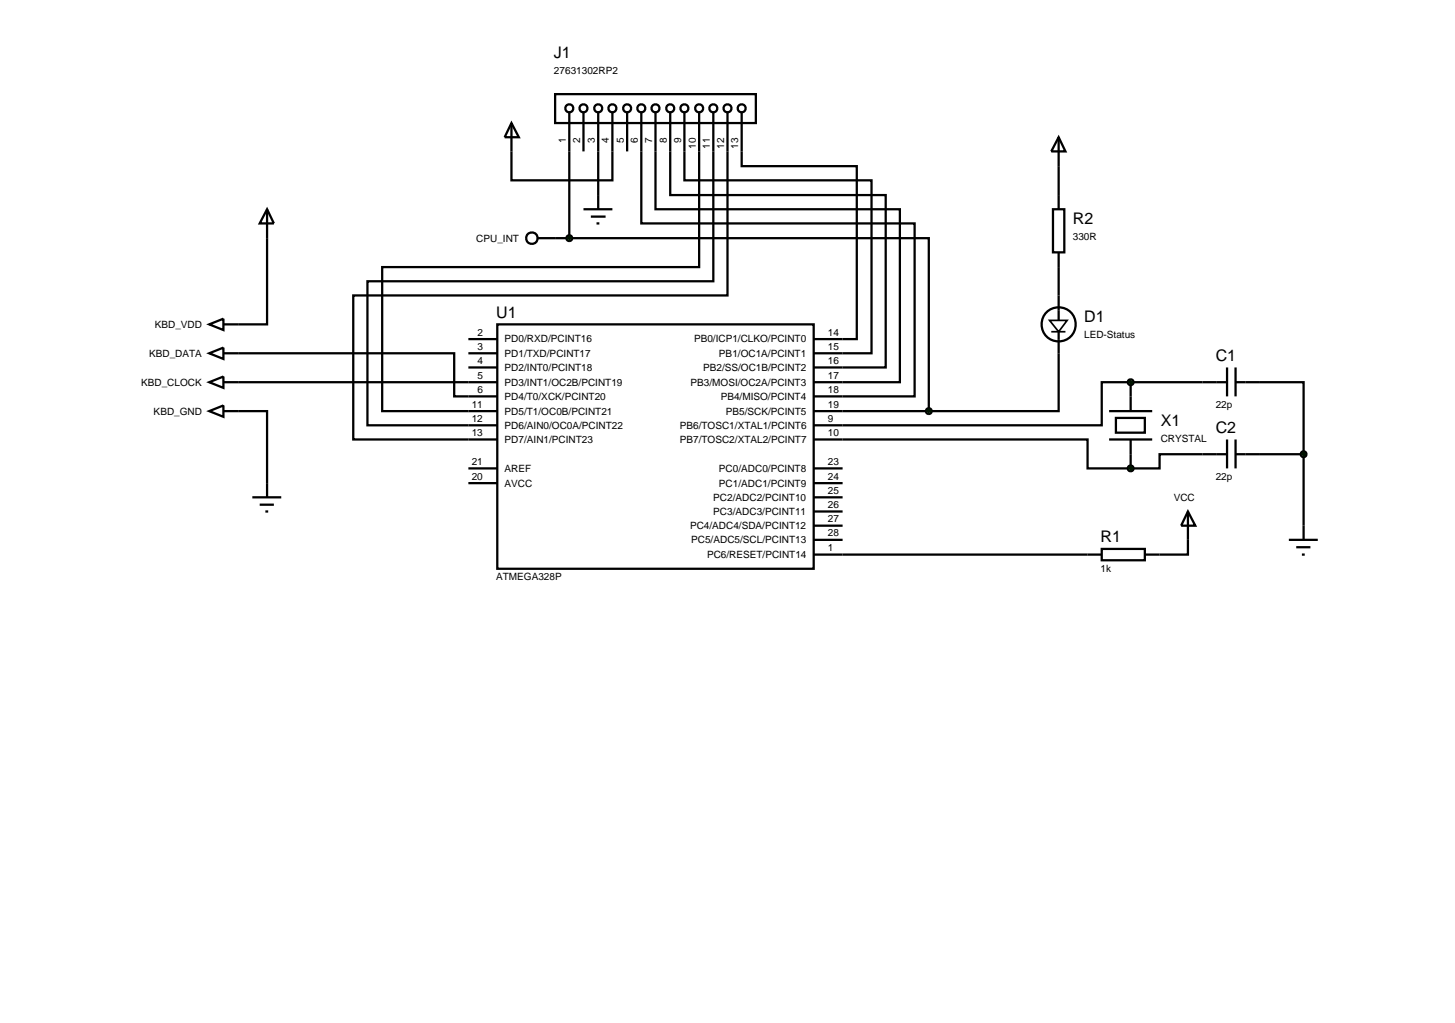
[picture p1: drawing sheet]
<svg xmlns="http://www.w3.org/2000/svg" width="257mm" height="180mm" viewBox="0 0 257 180" stroke-linecap="round" stroke-linejoin="round" font-family="sans-serif">
<g fill="none" stroke="#000" stroke-width=".4">
<path d="M47.1 36.9v20.3h-7.7M47.1 36.9l1.2 2.5h-2.5zM90.2 26.7v5.1h17.8v-5.1M100.4 26.7v15.3M105.5 26.7v7.7M113.1 26.7v12.7h48.2v30.5h-17.8M115.6 26.7v10.2h43.1v30.5h-15.2M118.2 26.7v7.7h38v30.4h-12.7M120.7 26.7v5.1h33v30.5h-10.2M123.3 26.7v20.4h-55.9v25.4h20.3M125.8 26.7v22.9h-61v25.4h22.9M128.3 26.7v25.4h-66v25.4h25.4"/>
<path d="M130.8 26.7v2.6h20.3v30.5h-7.6M186.7 29.3v5.1M36.9 57.2l2.5-1v2zM82.6 59.8h5.1M87.7 57.2h55.8v43.1h-55.8zM97.9 42h2.5M100.4 42h63.4v30.5M186.7 47.1v5M36.9 62.3l2.5-1v2zM36.9 67.4l2.5-1v2zM36.9 72.5l2.5-1v2zM39.4 62.3h40.7v7.6h7.6"/>
<path d="M39.4 72.5h7.7v15.2M39.4 67.4h48.3M82.6 62.3h5.1M82.6 64.8h5.1M143.5 77.5h48.3v5.1h7.6M143.5 72.5h20.3M186.7 62.3v10.2h-22.9M199.4 67.4h-5.1v7.6h-50.8M199.4 67.4h17M199.4 67.4v2.5M216.4 64.8v5.1M216.4 77.5v5.1"/>
<path d="M217.9 67.4h12v12.7M217.9 64.8v5.1M217.9 77.5v5.1M44.5 87.7h5.1M45.8 89h2.5M46.8 90.2h.5M82.6 85.2h5.1M82.6 82.6h5.1M143.5 97.8h50.8M143.5 95.2h5.1M143.5 92.7h5.1M143.5 90.2h5.1"/>
<path d="M143.5 87.7h5.1M143.5 85.2h5.1M143.5 82.6h5.1M194.3 96.8h7.6v2h-7.6zM199.4 80.1v2.5M209.5 90.2v7.6h-7.6M209.5 90.2l1.3 2.5h-2.5zM216.4 80.1h-11.9v2.5h-5.1M217.9 80.1h12M227.3 95.2h5.1M228.6 96.5h2.5M229.6 97.8h.5"/>
<path d="M229.9 80.1v15.1"/>
</g>
<path d="M229.5 79.8l.4-.2-.5 .5zM229.9 79.6l.4 .2 .1 .3zM229.9 80.6l.5-.5-.1 .3zM229.4 80.1l.5 .5-.4-.2z" fill="#004000" stroke="#000" stroke-width=".4"/>
<path d="M229.4 80.1l.5-.5 .5 .5-.5 .5z" fill="#004000"/>
<path d="M195.6 72.5h7.6M195.6 77.5h7.6M196.8 73.7h5.1v2.6h-5.1zM199.4 69.9v2.6M199.4 77.5v2.6" fill="none" stroke="#000" stroke-width=".4"/>
<g fill="#004000" stroke="#000" stroke-width=".4">
<path d="M199.1 82.2l.3-.1-.5 .5zM199.4 82.1l.4 .2 .1 .3zM199.4 83.1l.5-.5-.2 .4zM198.9 82.6l.5 .5-.4-.2z"/>
<path d="M199 67.1l.4-.2-.5 .5zM199.4 66.9l.3 .1 .2 .4zM199.4 67.9l.5-.5-.2 .4zM198.9 67.4l.5 .5-.4-.2z"/>
</g>
<g fill="#004000">
<path d="M199.4 82.1l.5 .5-.5 .5-.5-.5z"/>
<path d="M198.9 67.4l.5-.5 .5 .5-.5 .5z"/>
</g>
<g fill="none" stroke="#000" stroke-width=".4">
<path d="M97.9 16.6h35.4v5.1h-35.4zM100.4 19.9v6.8M102.9 19.9v6.8M105.5 19.9v6.8M108 19.9v6.8M110.6 19.9v6.8M113.1 19.9v6.8M115.6 19.9v6.8M118.2 19.9v6.8M120.7 19.9v6.8M123.3 19.9v6.8M125.8 19.9v6.8"/>
<path d="M128.3 19.9v6.8M130.8 19.9v6.8M90.2 21.7l1.3 2.5h-2.5zM90.2 21.7v5M102.9 36.9h5.1M104.2 38.2h2.6M105.2 39.4h.5M105.5 34.4v2.5M185.7 36.9h2v7.6h-2zM186.7 24.2l1.2 2.5h-2.5zM186.7 24.2v5.1M186.7 34.4v2.5"/>
<path d="M186.7 44.5v2.6M186.7 52.1v4.4M186.7 58.5v3.8"/>
<circle cx="100.4" cy="19.1" r=".7"/>
<circle cx="102.9" cy="19.1" r=".7"/>
<circle cx="105.5" cy="19.1" r=".7"/>
<circle cx="108" cy="19.1" r=".7"/>
<circle cx="110.6" cy="19.1" r=".7"/>
<circle cx="113.1" cy="19.1" r=".7"/>
<circle cx="115.6" cy="19.1" r=".7"/>
<circle cx="118.2" cy="19.1" r=".7"/>
<circle cx="120.7" cy="19.1" r=".7"/>
<circle cx="123.3" cy="19.1" r=".7"/>
<circle cx="125.8" cy="19.1" r=".7"/>
<circle cx="128.3" cy="19.1" r=".7"/>
<circle cx="130.8" cy="19.1" r=".7"/>
<circle cx="186.7" cy="57.2" r="3"/>
</g>
<path d="M185.1 56.5h3.1l-1.5 2zM185.4 58.5h2.5" fill="none" stroke="#000" stroke-width=".3"/>
<path d="M163.5 72.1l.3-.1-.5 .5zM163.8 72l.4 .2 .1 .3zM164.3 72.5l-.1 .3-.4 .2zM163.3 72.5l.5 .5-.4-.2z" fill="#004000" stroke="#000" stroke-width=".4"/>
<path d="M163.8 72l.5 .5-.5 .5-.5-.5z" fill="#004000"/>
<g fill="none" stroke="#000" stroke-width=".4">
<path d="M94.8 42h3.1"/>
<circle cx="93.8" cy="42" r="1.01"/>
</g>
<path d="M100.1 41.6l.3-.1-.5 .5zM100.4 41.5l.3 .1 .2 .4zM100.4 42.5l.5-.5-.2 .4zM99.9 42l.5 .5-.4-.2z" fill="#004000" stroke="#000" stroke-width=".4"/>
<path d="M100.4 41.5l.5 .5-.5 .5-.5-.5z" fill="#004000"/>
<g font-size="2.8">
<text x="97.7" y="10.3">J1</text>
<text x="189.2" y="39.5">R2</text>
<text x="87.5" y="56.1">U1</text>
<text x="191.2" y="56.8">D1</text>
<text x="214.4" y="63.7">C1</text>
<text x="204.7" y="75.1">X1</text>
<text x="214.4" y="76.4">C2</text>
<text x="194.1" y="95.7">R1</text>
</g>
<g font-size="1.8">
<text x="97.7" y="13.1">27631302RP2</text>
<text x="99.8" y="25.2" transform="rotate(-90 99.8 25.2)">1</text>
<text x="102.3" y="25.2" transform="rotate(-90 102.3 25.2)">2</text>
<text x="104.9" y="25.2" transform="rotate(-90 104.9 25.2)">3</text>
<text x="107.4" y="25.2" transform="rotate(-90 107.4 25.2)">4</text>
<text x="110" y="25.2" transform="rotate(-90 110 25.2)">5</text>
<text x="112.5" y="25.2" transform="rotate(-90 112.5 25.2)">6</text>
<text x="115" y="25.2" transform="rotate(-90 115 25.2)">7</text>
<text x="117.6" y="25.2" transform="rotate(-90 117.6 25.2)">8</text>
<text x="120.1" y="25.2" transform="rotate(-90 120.1 25.2)">9</text>
<text x="122.7" y="26.2" transform="rotate(-90 122.7 26.2)">10</text>
<text x="125.2" y="26.2" transform="rotate(-90 125.2 26.2)">11</text>
<text x="127.7" y="26.2" transform="rotate(-90 127.7 26.2)">12</text>
<text x="130.2" y="26.2" transform="rotate(-90 130.2 26.2)">13</text>
<text x="84" y="42.6">CPU_INT</text>
<text x="189.2" y="42.3">330R</text>
<text x="27.3" y="57.8">KBD_VDD</text>
<text x="84.2" y="59.2">2</text>
<text x="146" y="59.2">14</text>
<text x="191.2" y="59.6">LED-Status</text>
<text x="26.3" y="62.9">KBD_DATA</text>
<text x="84.2" y="64.2">4</text>
<text x="84.2" y="61.7">3</text>
<text x="89" y="65.4">PD2/INT0/PCINT18</text>
<text x="89" y="62.9">PD1/TXD/PCINT17</text>
<text x="89" y="60.4">PD0/RXD/PCINT16</text>
<text x="122.4" y="60.4">PB0/ICP1/CLKO/PCINT0</text>
<text x="124" y="65.4">PB2/SS/OC1B/PCINT2</text>
<text x="126.8" y="62.9">PB1/OC1A/PCINT1</text>
<text x="146" y="61.7">15</text>
<text x="146" y="64.2">16</text>
<text x="24.9" y="68">KBD_CLOCK</text>
<text x="83.2" y="71.9">11</text>
<text x="84.2" y="69.3">6</text>
<text x="84.2" y="66.8">5</text>
<text x="89" y="70.5">PD4/T0/XCK/PCINT20</text>
<text x="89" y="68">PD3/INT1/OC2B/PCINT19</text>
<text x="121.8" y="68">PB3/MOSI/OC2A/PCINT3</text>
<text x="127.1" y="70.5">PB4/MISO/PCINT4</text>
<text x="146" y="66.8">17</text>
<text x="146" y="69.3">18</text>
<text x="146" y="71.9">19</text>
<text x="214.4" y="71.9">22p</text>
<text x="27.1" y="73.1">KBD_GND</text>
<text x="83.2" y="74.4">12</text>
<text x="83.2" y="76.9">13</text>
<text x="89" y="75.6">PD6/AIN0/OC0A/PCINT22</text>
<text x="89" y="73.1">PD5/T1/OC0B/PCINT21</text>
<text x="119.9" y="75.6">PB6/TOSC1/XTAL1/PCINT6</text>
<text x="128" y="73.1">PB5/SCK/PCINT5</text>
<text x="146" y="76.9">10</text>
<text x="146" y="74.4">9</text>
<text x="204.7" y="77.9">CRYSTAL</text>
<text x="83.2" y="82">21</text>
<text x="89" y="83.2">AREF</text>
<text x="89" y="78.1">PD7/AIN1/PCINT23</text>
<text x="119.9" y="78.1">PB7/TOSC2/XTAL2/PCINT7</text>
<text x="126.8" y="83.2">PC0/ADC0/PCINT8</text>
<text x="146" y="82">23</text>
<text x="83.2" y="84.6">20</text>
<text x="89" y="85.8">AVCC</text>
<text x="125.8" y="88.3">PC2/ADC2/PCINT10</text>
<text x="126.8" y="85.8">PC1/ADC1/PCINT9</text>
<text x="146" y="89.6">26</text>
<text x="146" y="87.1">25</text>
<text x="146" y="84.6">24</text>
<text x="207" y="88.3">VCC</text>
<text x="214.4" y="84.6">22p</text>
<text x="121.7" y="93.3">PC4/ADC4/SDA/PCINT12</text>
<text x="121.9" y="95.8">PC5/ADC5/SCL/PCINT13</text>
<text x="125.8" y="90.8">PC3/ADC3/PCINT11</text>
<text x="146" y="94.6">28</text>
<text x="146" y="92.1">27</text>
<text x="124.7" y="98.4">PC6/RESET/PCINT14</text>
<text x="146" y="97.2">1</text>
<text x="194.1" y="100.8">1k</text>
<text x="87.5" y="102.3">ATMEGA328P</text>
</g>
</svg>
